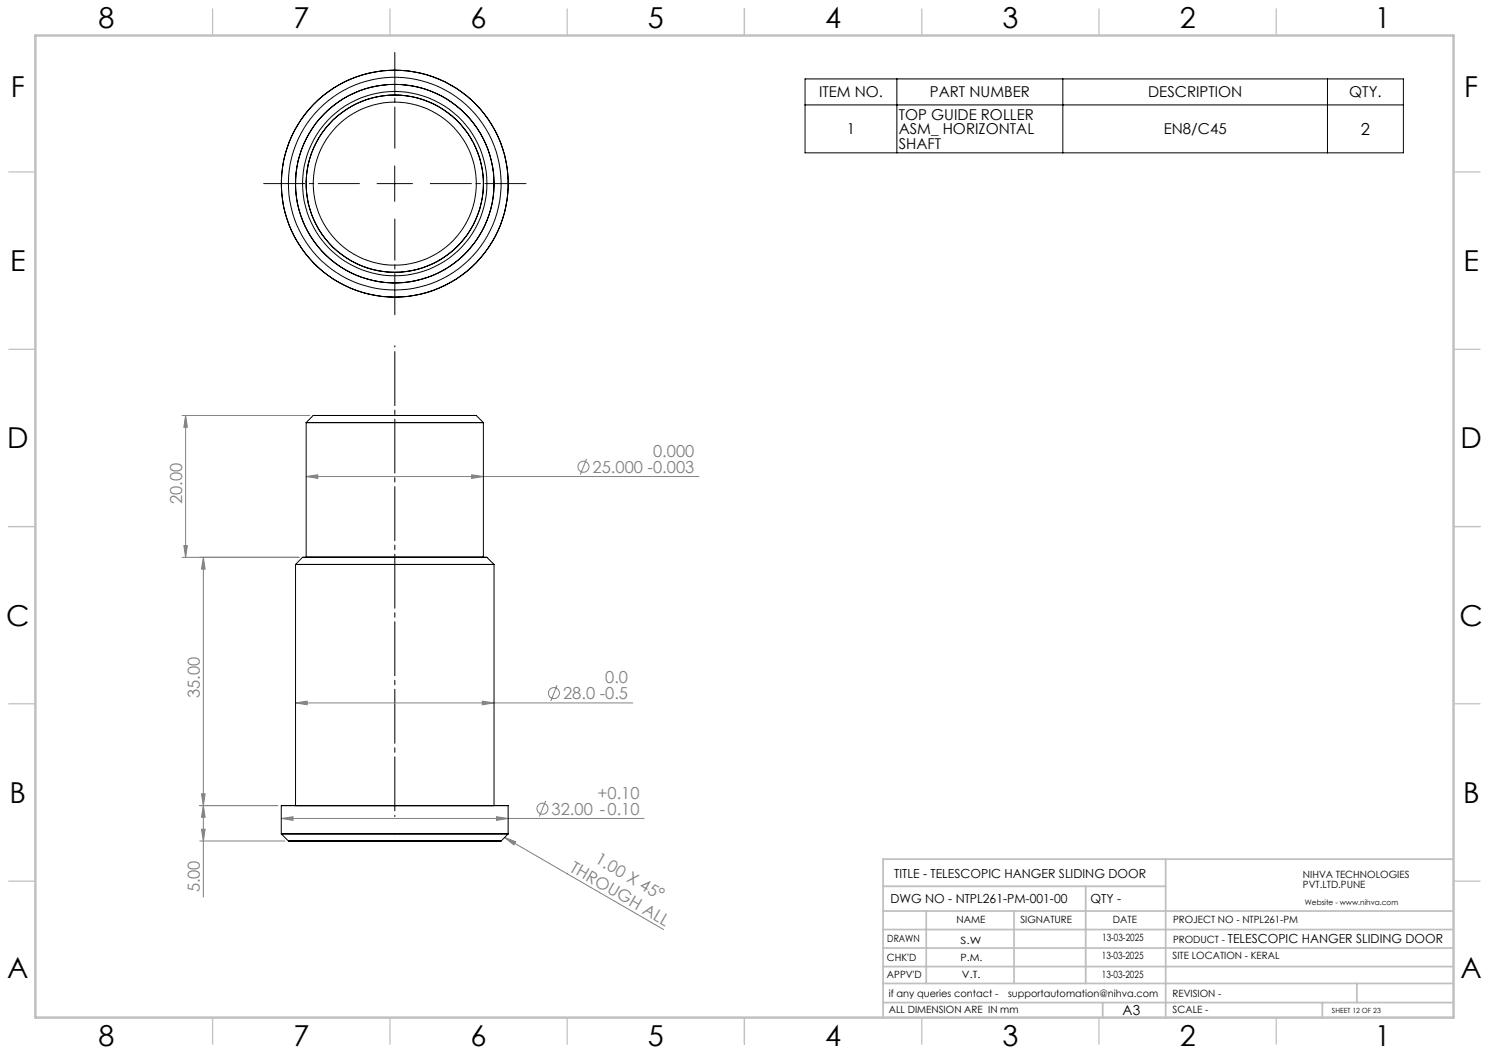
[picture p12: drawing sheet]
<svg xmlns="http://www.w3.org/2000/svg" width="420mm" height="297mm" viewBox="0 0 420 297" stroke-linecap="round" stroke-linejoin="round" font-family="sans-serif">
<g fill="none" stroke="#808080" stroke-width=".28">
<path d="M51.4 117.2h35.9M52.4 117.2l.4 3.3h-.9zM52.4 117.2v40M86.4 134.4l3.2-.5v1zM86.4 134.4h110.7M133 133.9l3.3 .5-3.3 .5zM165.5 129.4l-1.8 4.5M51.4 157.2h32.9M51.9 153.9h.9l-.4 3.3zM57.4 157.2l.5 3.3h-1.1zM57.4 157.2v95.8M83.4 198.3l3.2-.5v1z"/>
<path d="M83.4 198.3h95.1M136 197.8l3.3 .5-3.3 .5zM157.1 193.3l-1.7 4.4M56.3 227.2h22.1M56.3 237.2h24.1M56.8 223.9h1.1l-.5 3.3zM56.8 233.9h1.1l-.5 3.3zM57.4 227.2l.5 3.3h-1.1zM79.3 230.9l3.4-.5v1zM79.3 230.9h102.4M140.1 230.4l3.2 .5-3.2 .5zM142.3 236.2l3.2 1.2-.5 .9z"/>
<path d="M142.3 236.2l44.9 26M153.9 225.9l-1.8 4.4"/>
<circle cx="164.6" cy="131.6" r="1.55"/>
<circle cx="156.2" cy="195.5" r="1.55"/>
<circle cx="153" cy="228.1" r="1.55"/>
</g>
<path d="M227.1 22.3h168.8v20.8h-168.8zM227.1 29.6h168.8M253 22.3v20.8M299.8 22.3v20.8M374.4 22.3v20.8M106.4 51.8h9.9M111.3 46.8v10" fill="none" stroke="#000" stroke-width=".28"/>
<path d="M111.4 97.5v132.8" fill="none" stroke="#000" stroke-width=".28" stroke-dasharray="15.2 1.3 1.3 1.3" stroke-dashoffset="-1.6"/>
<path d="M101.4 51.8h-27M111.4 41.8v-27M121.4 51.8h27M111.4 61.8v27" fill="none" stroke="#000" stroke-width=".28" stroke-dasharray="15.2 1.3 1.3 1.3" stroke-dashoffset="3.6"/>
<g fill="none" stroke="#c0c0c0" stroke-width=".35">
<path d="M60 2.5v7.5M110 2.5v7.5M160 2.5v7.5M210 2.5v7.5M260 2.5v7.5M310 2.5v7.5M360 2.5v7.5M2.5 48.5h7.5M410 48.5h7.5M2.5 98.5h7.5M410 98.5h7.5M2.5 148.5h7.5"/>
<path d="M410 148.5h7.5M2.5 198.5h7.5M410 198.5h7.5M2.5 248.5h7.5M410 248.5h7.5M60 287v7.5M110 287v7.5M160 287v7.5M210 287v7.5M260 287v7.5M310 287v7.5M360 287v7.5"/>
</g>
<g fill="none" stroke="#c0c0c0" stroke-width=".5">
<path d="M249.1 257h160.9M249.1 250h79.7M261.3 257v20.4M286 257v20.4M306.2 250v27.4M328.8 242.3v44.7M410 242.3h-160.9v44.7M249.1 272.6h160.9M249.1 267.4h160.9M249.1 262.2h160.9M249.1 277.4h160.9M382.7 277.4v5.4"/>
<path d="M249.1 282.8h160.9M311 282.8v4.2M373 282.8v4.2"/>
</g>
<path d="M10 10h400v277h-400z" fill="none" stroke="#c0c0c0" stroke-width=".7"/>
<g fill="#808080">
<path d="M142.3 236.2l3.2 1.2-.5 .9z"/>
<path d="M79.3 230.9l3.4-.5v1zM140.1 230.4l3.2 .5-3.2 .5zM86.4 134.4l3.2-.5v1zM133 133.9l3.3 .5-3.3 .5z"/>
<path d="M136 197.8l3.3 .5-3.3 .5zM83.4 198.3l3.2-.5v1z"/>
<path d="M57.4 157.2l.5 3.3h-1.1zM56.8 223.9h1.1l-.5 3.3zM57.4 227.2l.5 3.3h-1.1zM56.8 233.9h1.1l-.5 3.3zM52.4 117.2l.4 3.3h-.9zM51.9 153.9h.9l-.4 3.3z"/>
</g>
<g fill="none" stroke="#000" stroke-width=".28">
<path d="M86.4 119.2h49.9zM88.3 117.2l-1.9 2v38M88.4 117.2h45.9zM134.3 117.2l2 2v38M83.4 159.2h55.9zM85.3 157.2h52zM85.3 157.2l-1.9 2v68M86.4 157.2h49.9zM137.3 157.2l2 2v68M79.3 227.2v8l2.1 2M79.4 235.2h63.9zM79.4 227.2h63.9z"/>
<path d="M81.4 237.2h60zM83.4 227.2h55.9zM143.3 227.2v8l-1.9 2"/>
<circle cx="111.3" cy="51.8" r="30"/>
<circle cx="111.3" cy="51.8" r="32"/>
<circle cx="111.3" cy="51.8" r="25"/>
<circle cx="111.4" cy="51.8" r="23"/>
<circle cx="111.4" cy="51.8" r="26"/>
<circle cx="111.4" cy="51.8" r="28"/>
<circle cx="111.4" cy="51.8" r="32"/>
</g>
<g font-size="8.1">
<text x="27.8" y="8">8</text>
<text x="82.8" y="8">7</text>
<text x="132.8" y="8">6</text>
<text x="182.8" y="8">5</text>
<text x="232.8" y="8">4</text>
<text x="282.8" y="8">3</text>
<text x="332.8" y="8">2</text>
<text x="387.8" y="8">1</text>
<text x="3" y="27.2">F</text>
<text x="413" y="27.2">F</text>
<text x="2.8" y="76.5">E</text>
<text x="412.8" y="76.5">E</text>
<text x="2" y="126.5">D</text>
<text x="412" y="126.5">D</text>
<text x="1.7" y="176.5">C</text>
<text x="411.7" y="176.5">C</text>
<text x="2.7" y="226.5">B</text>
<text x="412.7" y="226.5">B</text>
<text x="2" y="275.7">A</text>
<text x="412" y="275.7">A</text>
<text x="27.8" y="295">8</text>
<text x="82.8" y="295">7</text>
<text x="132.8" y="295">6</text>
<text x="182.8" y="295">5</text>
<text x="232.8" y="295">4</text>
<text x="282.8" y="295">3</text>
<text x="332.8" y="295">2</text>
<text x="387.8" y="295">1</text>
</g>
<text font-size="4.7" x="383.9" y="38">2</text>
<g font-size="4.7" fill="#808080">
<text x="184.2" y="128.9">0.000</text>
<text x="167.2" y="133.3">25.000 -0.003</text>
<text x="51.4" y="142.3" transform="rotate(-90 51.4 142.3)">20.00</text>
<text x="56.4" y="196.9" transform="rotate(-90 56.4 196.9)">35.00</text>
<text x="158.8" y="197.2">28.0 -0.5</text>
<text x="170.7" y="192.7">0.0</text>
<text x="168.5" y="225.3">+0.10</text>
<text x="155.6" y="229.8">32.00 -0.10</text>
<text x="160.5" y="245.6" transform="rotate(30 160.5 245.6)">THROUGH ALL</text>
<text x="167.6" y="243.2" transform="rotate(30 167.6 243.2)">1.00 X 45°</text>
<text x="56.4" y="251.7" transform="rotate(-90 56.4 251.7)">5.00</text>
</g>
<g font-size="4.2">
<text x="231" y="27.4">ITEM NO.</text>
<text x="262.3" y="27.4">PART NUMBER</text>
<text x="323.8" y="27.4">DESCRIPTION</text>
<text x="380.6" y="27.4">QTY.</text>
<text x="253.5" y="33.7">TOP GUIDE ROLLER</text>
<text x="238.9" y="37.8">1</text>
<text x="253.5" y="37.8">ASM_ HORIZONTAL</text>
<text x="253.5" y="42">SHAFT</text>
<text x="328.3" y="37.8">EN8/C45</text>
</g>
<text font-size="3.9" x="316.7" y="286.4">A3</text>
<g font-size="3.5">
<text x="252.2" y="247.7">TITLE - TELESCOPIC HANGER SLIDING DOOR</text>
<text x="251.2" y="254.8">DWG NO - NTPL261-PM-001-00</text>
<text x="307.6" y="254.8">QTY -</text>
<text x="346.3" y="266.1">TELESCOPIC HANGER SLIDING DOOR</text>
</g>
<g font-size="2.8">
<text x="367.5" y="247.7">NIHVA TECHNOLOGIES</text>
<text x="367.5" y="250.5">PVT.LTD.PUNE</text>
<text x="269.8" y="260.4">NAME</text>
<text x="287.8" y="260.4">SIGNATURE</text>
<text x="313.9" y="260.5">DATE</text>
<text x="330.9" y="260.5">PROJECT NO - NTPL261-PM</text>
<text x="250.3" y="265.7">DRAWN</text>
<text x="270.9" y="266.1">S.W</text>
<text x="310.9" y="265.5">13-03-2025</text>
<text x="330.9" y="266.1">PRODUCT -</text>
<text x="250.2" y="271.1">CHK'D</text>
<text x="250.2" y="275.8">APPV'D</text>
<text x="270.9" y="271.1">P.M.</text>
<text x="271.3" y="275.8">V.T.</text>
<text x="310.8" y="270.6">13-03-2025</text>
<text x="310.8" y="275.8">13-03-2025</text>
<text x="330.7" y="270.6">SITE LOCATION - KERAL</text>
<text x="250.7" y="281.1">if any queries contact -</text>
<text x="284.3" y="281.1">supportautomation@nihva.com</text>
<text x="330.7" y="281.1">REVISION -</text>
<text x="250.7" y="285.6">ALL DIMENSION ARE IN mm</text>
<text x="330.7" y="285.6">SCALE -</text>
</g>
<text font-size="2.1" x="368.1" y="255.1">Website - www.nihva.com</text>
<text font-size="2" x="375.7" y="285.6">SHEET 12 OF 23</text>
</svg>
